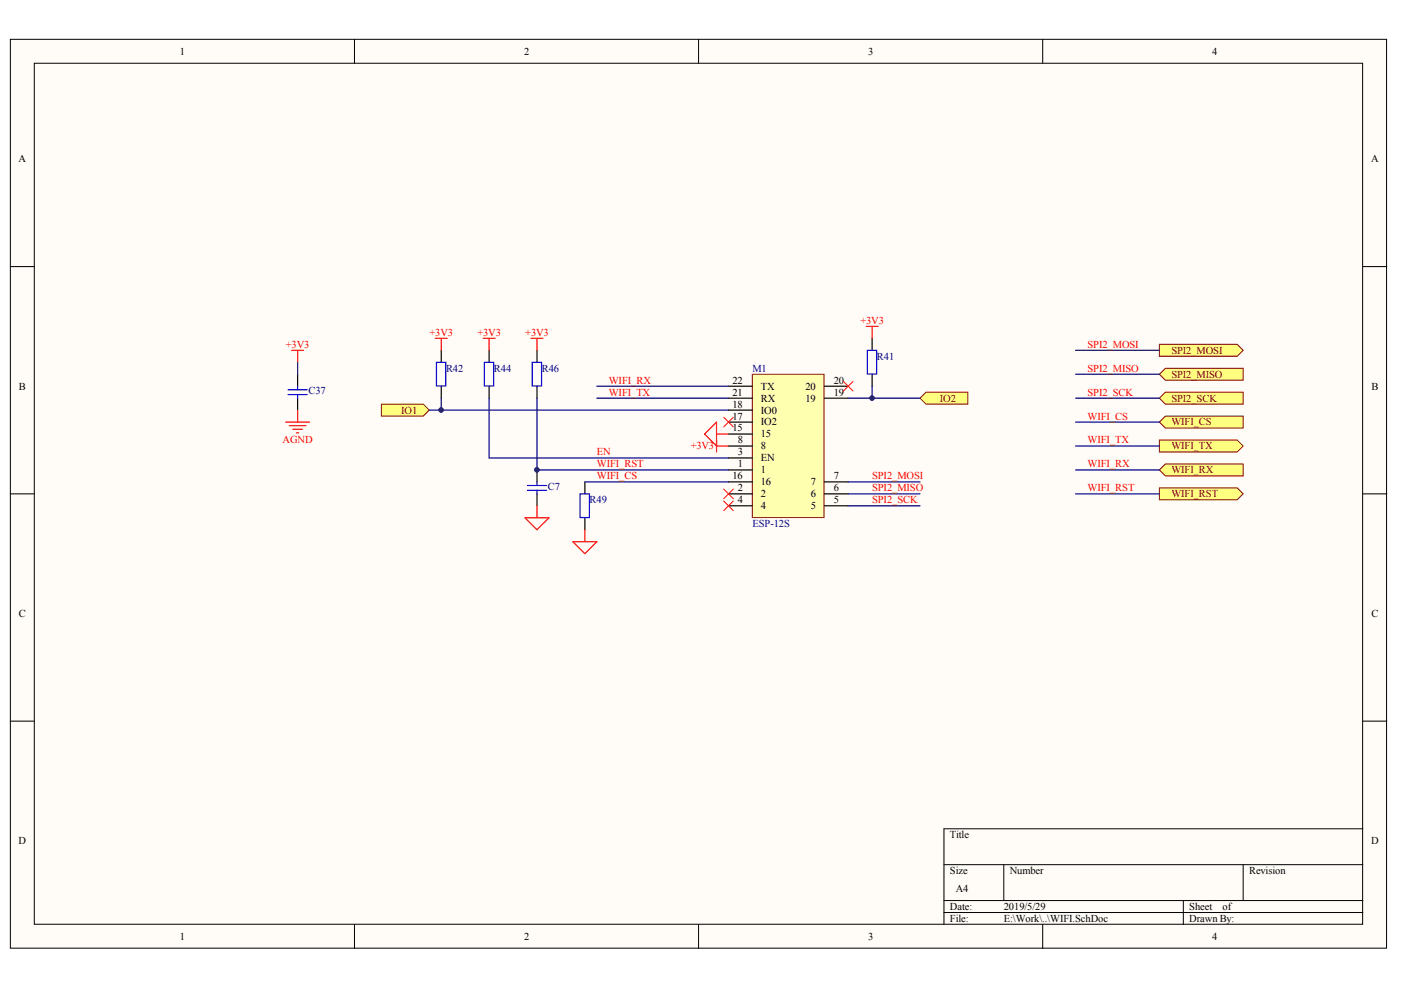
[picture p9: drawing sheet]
<svg xmlns="http://www.w3.org/2000/svg" width="297mm" height="210mm" viewBox="0 0 297 210" stroke-linecap="round" stroke-linejoin="round" font-family="sans-serif">
<g fill="#fffcf8" stroke="#000" stroke-width=".21">
<path d="M2.2 8.3h291.8v192.7h-291.8z"/>
<path d="M7.3 13.4h281.6v182.6h-281.6z"/>
</g>
<g fill="none" stroke="#000" stroke-width=".21">
<path d="M75.2 8.3v5.1M148.1 8.3v5.1M221.1 8.3v5.1M2.2 56.5h5.1M289 56.5h5M2.2 104.7h5.1M289 104.7h5M2.2 152.9h5.1M289 152.9h5M289 175.7h-88.9v20.3M75.2 196v5.1M148.1 196v5.1"/>
<path d="M200.1 183.3h88.9M200.1 190.9h88.9M200.1 193.5h88.9M212.8 183.3v7.6M221.1 196v5.1M250.9 190.9v5.1M263.6 183.3v7.6"/>
</g>
<path d="M61.8 74.3h2.6M63.1 74.3v2.5M60.6 89.5h5M61.3 90.3h3.6M62.1 91h2M62.8 91.8h.6M63.1 87v2.5" fill="none" stroke="#f00" stroke-width=".25"/>
<path d="M63.1 79.3v2.6M63.1 84.4v2.6" fill="none" stroke="#000" stroke-width=".25"/>
<path d="M61.1 82.6h4M61.1 83.7h4M63.1 81.9v.7M63.1 83.7v.7" fill="none" stroke="#00f" stroke-width=".25"/>
<path d="M63.1 76.8v2.5" fill="none" stroke="#000080" stroke-width=".25"/>
<g fill="#ffff80" stroke="#800000" stroke-width=".21">
<path d="M245.8 73h16.5l1.3 1.3-1.3 1.2h-16.5z" fill-rule="evenodd"/>
<path d="M245.8 79.3l1.3-1.2h16.5v2.5h-16.5z" fill-rule="evenodd"/>
<path d="M245.8 89.5l1.3-1.3h16.5v2.6h-16.5z" fill-rule="evenodd"/>
<path d="M245.8 93.3h16.5l1.3 1.3-1.3 1.2h-16.5z" fill-rule="evenodd"/>
<path d="M245.8 99.6l1.3-1.2h16.5v2.5h-16.5z" fill-rule="evenodd"/>
<path d="M245.8 103.4h16.5l1.3 1.3-1.3 1.3h-16.5z" fill-rule="evenodd"/>
</g>
<path d="M228 74.3h17.8M228 79.3h17.8M228 89.5h17.8M228 94.6h17.8M228 99.6h17.8M228 104.7h17.8" fill="none" stroke="#000080" stroke-width=".25"/>
<path d="M245.8 84.4l1.3-1.2h16.5v2.5h-16.5z" fill-rule="evenodd" fill="#ffff80" stroke="#800000" stroke-width=".21"/>
<path d="M228 84.4h17.8" fill="none" stroke="#000080" stroke-width=".25"/>
<g fill="#ffff80" stroke="#800000" stroke-width=".21">
<path d="M80.9 85.7h8.8l1.3 1.3-1.3 1.2h-8.8z" fill-rule="evenodd"/>
<path d="M195.1 84.4l1.2-1.2h8.9v2.5h-8.9z" fill-rule="evenodd"/>
</g>
<path d="M159.5 79.3h15.2v30.4h-15.2z" fill="#ffffb0" stroke="#800000" stroke-width=".21"/>
<g fill="none" stroke="#000" stroke-width=".25">
<path d="M93.6 74.3v2.5M103.7 74.3v2.5M113.9 74.3v2.5M184.9 71.7v2.6M184.9 79.3v2.6M93.6 81.9v2.5M103.7 81.9v2.5M113.9 81.9v2.5M113.9 99.6v2.6M154.5 99.6h5M154.5 97.1h5M154.5 94.6h5"/>
<path d="M154.5 92h5M154.5 89.5h5M154.5 87h5M154.5 84.4h5M154.5 81.9h5M174.8 84.4h5M174.8 81.9h5M113.9 104.7v2.5M124 102.2v2.5M124 109.8v2.5M154.5 104.7h5M154.5 107.2h5"/>
<path d="M154.5 102.2h5M174.8 104.7h5M174.8 107.2h5M174.8 102.2h5"/>
</g>
<path d="M92.5 76.8h2v5h-2zM102.7 76.8h2v5h-2zM112.8 76.8h2v5h-2zM183.9 74.3h2v5h-2zM111.8 102.9h4.1M111.8 104h4.1M113.9 102.2v.7M113.9 104v.7M123 104.7h2v5h-2z" fill="none" stroke="#00f" stroke-width=".25"/>
<path d="M153.4 88.5l2.1 2M155.5 88.5l-2.1 2M178.8 80.9l2 2M180.8 80.9l-2 2M153.4 103.7l2.1 2M153.4 106.2l2.1 2.1M155.5 103.7l-2.1 2M155.5 106.2l-2.1 2.1" fill="none" stroke="#f00" stroke-width=".21"/>
<path d="M91 87h2.6M93.6 84.4v2.6h60.9M103.7 84.4v12.7h50.8M113.9 84.4v15.2h40.6M126.5 84.4h28M126.5 81.9h28M179.8 84.4h15.3M184.9 81.9v2.5M124 102.2h30.5M179.8 102.2h15.3M179.8 104.7h15.3M179.8 107.2h15.3" fill="none" stroke="#000080" stroke-width=".25"/>
<g fill="none" stroke="#f00" stroke-width=".25">
<path d="M92.3 71.7h2.5M93.6 71.7v2.6M102.4 71.7h2.6M103.7 71.7v2.6M112.6 71.7h2.5M113.9 71.7v2.6M183.6 69.2h2.6M184.9 69.2v2.5M151.9 92h2.6M154.5 94.6h-2.6l-2.5-2.6 2.5-2.5v6.3M111.3 109.8h5.1l-2.5 2.5zM113.9 107.2v2.6"/>
<path d="M121.5 114.9h5l-2.5 2.5zM124 112.3v2.6"/>
</g>
<g fill="#000080" stroke="#000080" stroke-width=".21">
<circle cx="93.5" cy="86.9" r=".48"/>
<circle cx="113.8" cy="99.6" r=".48"/>
<circle cx="184.9" cy="84.4" r=".48"/>
</g>
<g font-size="2.2">
<text x="38.2" y="11.6">1</text>
<text x="111.1" y="11.6">2</text>
<text x="184.1" y="11.6">3</text>
<text x="257" y="11.6">4</text>
<text x="3.9" y="34.4">A</text>
<text x="290.7" y="34.4">A</text>
<text x="4" y="82.6">B</text>
<text x="155.3" y="83.9">21</text>
<text x="155.3" y="81.3">22</text>
<text x="161.3" y="82.6">TX</text>
<text x="170.8" y="82.6">20</text>
<text x="176.8" y="83.9">19</text>
<text x="176.8" y="81.3">20</text>
<text x="290.8" y="82.6">B</text>
<text x="155.3" y="88.9">17</text>
<text x="155.3" y="86.4">18</text>
<text x="161.3" y="87.7">IO0</text>
<text x="161.3" y="85.1">RX</text>
<text x="170.8" y="85.1">19</text>
<text x="155.3" y="91.5">15</text>
<text x="156.4" y="94">8</text>
<text x="161.3" y="95.3">8</text>
<text x="161.3" y="92.8">15</text>
<text x="161.3" y="90.2">IO2</text>
<text x="155.3" y="101.6">16</text>
<text x="156.4" y="99.1">1</text>
<text x="156.4" y="96.6">3</text>
<text x="161.3" y="100.4">1</text>
<text x="161.3" y="97.8">EN</text>
<text x="176.8" y="101.6">7</text>
<text x="156.4" y="104.2">2</text>
<text x="156.4" y="106.7">4</text>
<text x="161.3" y="105.4">2</text>
<text x="161.3" y="108">4</text>
<text x="161.3" y="102.9">16</text>
<text x="171.9" y="108">5</text>
<text x="171.9" y="105.4">6</text>
<text x="171.9" y="102.9">7</text>
<text x="176.8" y="106.7">5</text>
<text x="176.8" y="104.2">6</text>
<text x="4" y="130.8">C</text>
<text x="290.8" y="130.8">C</text>
<text x="3.9" y="179">D</text>
<text x="201.4" y="177.7">Title</text>
<text x="290.7" y="179">D</text>
<text x="201.4" y="185.3">Size</text>
<text x="214.1" y="185.3">Number</text>
<text x="264.8" y="185.3">Revision</text>
<text x="202.7" y="189.1">A4</text>
<text x="201.4" y="192.9">Date:</text>
<text x="201.4" y="195.5">File:</text>
<text x="212.8" y="192.9">2019/5/29</text>
<text x="212.8" y="195.5">E:\Work\..\WIFI.SchDoc</text>
<text x="252.2" y="192.9">Sheet</text>
<text x="252.2" y="195.5">Drawn By:</text>
<text x="259.2" y="192.9">of</text>
<text x="38.2" y="199.3">1</text>
<text x="111.1" y="199.3">2</text>
<text x="184.1" y="199.3">3</text>
<text x="257" y="199.3">4</text>
</g>
<g font-size="2.2" fill="#f00">
<text x="91.1" y="71.2">+3V3</text>
<text x="101.2" y="71.2">+3V3</text>
<text x="111.4" y="71.2">+3V3</text>
<text x="182.4" y="68.7">+3V3</text>
<text x="60.6" y="73.7">+3V3</text>
<text x="230.6" y="73.7">SPI2_MOSI</text>
<text x="129.1" y="81.3">WIFI_RX</text>
<text x="129.1" y="83.9">WIFI_TX</text>
<text x="230.6" y="78.8">SPI2_MISO</text>
<text x="230.6" y="83.9">SPI2_SCK</text>
<text x="230.6" y="88.9">WIFI_CS</text>
<text x="59.9" y="94">AGND</text>
<text x="146.4" y="95.3">+3V3</text>
<text x="230.6" y="94">WIFI_TX</text>
<text x="126.5" y="96.6">EN</text>
<text x="126.5" y="99.1">WIFI_RST</text>
<text x="126.5" y="101.6">WIFI_CS</text>
<text x="184.9" y="101.6">SPI2_MOSI</text>
<text x="230.6" y="99.1">WIFI_RX</text>
<text x="184.9" y="104.2">SPI2_MISO</text>
<text x="184.9" y="106.7">SPI2_SCK</text>
<text x="230.6" y="104.2">WIFI_RST</text>
</g>
<g font-size="2.2" fill="#000080">
<text x="185.9" y="76.3">R41</text>
<text x="65.4" y="83.6">C37</text>
<text x="94.6" y="78.8">R42</text>
<text x="104.7" y="78.8">R44</text>
<text x="114.9" y="78.8">R46</text>
<text x="159.5" y="78.8">M1</text>
<text x="116.1" y="103.9">C7</text>
<text x="125" y="106.7">R49</text>
<text x="159.5" y="111.8">ESP-12S</text>
</g>
<g font-size="2.2" fill="#800000">
<text x="248.3" y="75">SPI2_MOSI</text>
<text x="248.3" y="80.1">SPI2_MISO</text>
<text x="85.1" y="87.7">IO1</text>
<text x="199.2" y="85.1">IO2</text>
<text x="248.3" y="85.1">SPI2_SCK</text>
<text x="248.3" y="90.2">WIFI_CS</text>
<text x="248.3" y="95.3">WIFI_TX</text>
<text x="248.3" y="100.4">WIFI_RX</text>
<text x="248.3" y="105.4">WIFI_RST</text>
</g>
</svg>
